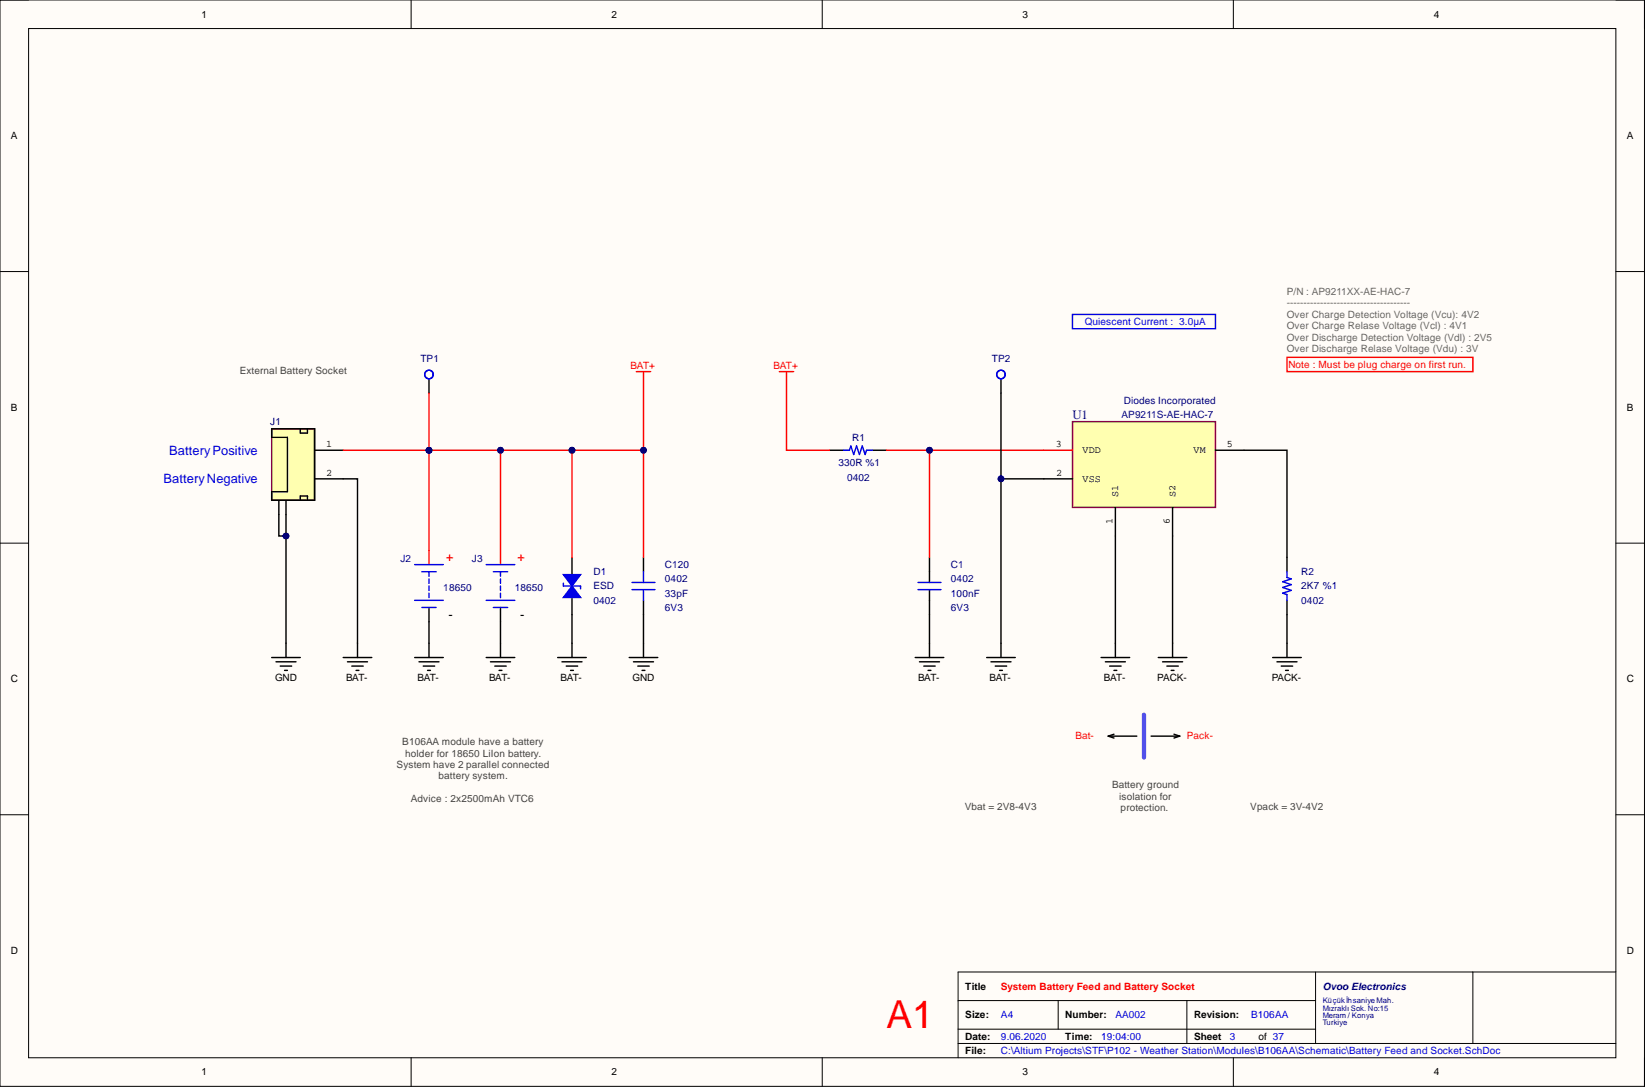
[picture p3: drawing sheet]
<svg xmlns="http://www.w3.org/2000/svg" width="292mm" height="193mm" viewBox="0 0 292 193" stroke-linecap="round" stroke-linejoin="round" font-family="sans-serif">
<path d="M0 0h292v192.9h-292z" fill-rule="evenodd" fill="#fffcf8"/>
<path d="M0 0h292v192.9h-292z" fill="none" stroke="#000" stroke-width=".18"/>
<path d="M5.1 5.1h281.8v182.7h-281.8z" fill-rule="evenodd" fill="#fffcf8"/>
<g fill="none" stroke="#000" stroke-width=".18">
<path d="M0 0h5.1M73 0v5.1M146 0v5.1M219 0v5.1M286.9 0h5.1v5.1M5.1 5.1h281.8v182.7h-281.8zM0 48.2h5.1M286.9 48.2h5.1M0 96.4h5.1M286.9 96.4h5.1M0 144.6h5.1M286.9 144.6h5.1"/>
<path d="M170.1 177.6h63.5M187.9 177.6v5.1M210.8 177.6v7.6M233.6 172.6v12.6M261.5 172.6v12.6M286.9 172.6h-116.8v15.2M73 187.8v5.1M146 187.8v5.1M170.1 185.2h116.8M170.1 182.7h63.5M219 187.8v5.1M292 187.8v5.1"/>
</g>
<path d="M113 66h2.5M114.3 66v2.5" fill="none" stroke="#f00" stroke-width=".25"/>
<path d="M175.2 116.7h5.1M176 117.5h3.5M176.7 118.2h2.1M177.5 119h.5M177.7 114.2v2.5" fill="none" stroke="#000" stroke-width=".25"/>
<path d="M190.4 74.9h25.4v15.2h-25.4z" fill-rule="evenodd" fill="#ffffb0"/>
<path d="M190.4 74.9h25.4v15.2h-25.4z" fill="none" stroke="#800000" stroke-width=".25"/>
<g fill="none" stroke="#000" stroke-width=".25">
<path d="M147.3 79.9h2.5M154.9 79.9h2.5M215.8 79.9h5.1M49.5 88.8v2.5M50.8 88.8v2.5M165 99v4.4M185.4 85h5M198.1 90.1v5.1M208.2 90.1v5.1M228.5 99v2.5M73.6 116.7h5.1M74.4 117.5h3.6"/>
<path d="M75.2 118.2h2M75.9 119h.5M76.2 114.2v2.5M86.3 116.7h5.1M87.1 117.5h3.5M87.9 118.2h2M88.6 119h.5M88.9 114.2v2.5M99 116.7h5.1M99.8 117.5h3.5M100.6 118.2h2M101.3 119h.5"/>
<path d="M101.6 114.2v2.5M162.5 116.7h5.1M163.3 117.5h3.5M164 118.2h2.1M164.8 119h.5M165 104.7v4.4M165 114.2v2.5M195.5 116.7h5.1M196.3 117.5h3.5M197 118.2h2.1M197.8 119h.5M198.1 114.2v2.5"/>
<path d="M205.7 116.7h5.1M206.4 117.5h3.6M207.2 118.2h2M208 119h.5M208.2 114.2v2.5M226 116.7h5.1M226.7 117.5h3.6M227.5 118.2h2M228.3 119h.5M228.5 106.6v2.5M228.5 114.2v2.5M196.8 130.7h5.1"/>
<path d="M196.8 130.7l1 .3M197.8 130.3l-1 .4M204.4 130.7h5.1M208.5 130.3l1 .4M209.5 130.7l-1 .3"/>
</g>
<path d="M185.4 79.9h5M228.5 63.4h33v2.6h-33z" fill="none" stroke="#f00" stroke-width=".25"/>
<path d="M203.1 126.9v7.6" fill="none" stroke="#90f" stroke-width=".76"/>
<path d="M149.8 79.9h1l.3-.7 .5 1.5 .5-1.5 .5 1.5 .5-1.5 .5 1.5 .3-.8h1M163 104.7h4.1M163 103.4h4.1M228.5 101.5v1l.8 .3-1.5 .5 1.5 .5-1.5 .5 1.5 .5-1.5 .5 .7 .3v1" fill="none" stroke="#00f" stroke-width=".25"/>
<path d="M48.2 76.1h7.7v12.7h-7.7z" fill-rule="evenodd" fill="#ffffb0"/>
<path d="M48.2 76.1h7.7v12.7h-7.7z" fill="none" stroke="#800000" stroke-width=".25"/>
<g fill="none" stroke="#000" stroke-width=".25">
<path d="M48.2 76.1h7.7v12.7h-7.7v-1.5h2.8v-9.7h-2.8zM53.3 76.1v.8h1.3v-.8M55.9 79.9h5M53.3 88.8v-.8h1.3v.8M55.9 85h5M101.6 99v4M48.2 116.7h5.1M49 117.5h3.6M49.8 118.2h2M50.5 119h.5M50.8 114.2v2.5M60.9 116.7h5.1"/>
<path d="M61.7 117.5h3.6M62.5 118.2h2M63.2 119h.5M63.5 114.2v2.5M76.2 107.8v2.6M88.9 107.8v2.6M101.6 105.1v4"/>
</g>
<path d="M76.2 97.7v2.5M88.9 97.7v2.5" fill="none" stroke="#f00" stroke-width=".25"/>
<g fill="none" stroke="#00f" stroke-width=".25">
<path d="M73.6 100.2h5.1M73.6 106.6h5.1M74.9 101.5h2.5M74.9 107.8h2.5M76.2 101.5v.8M76.2 102.8v.8M76.2 104v.8M76.2 105.3v.8M86.3 100.2h5.1M86.3 106.6h5.1M87.6 101.5h2.5M87.6 107.8h2.5"/>
<path d="M88.9 101.5v.8M88.9 102.8v.8M88.9 104v.8M88.9 105.3v.8M100 104h3.1"/>
</g>
<path d="M101.6 104l1.5 2.1h-3.1z" fill="#00f"/>
<path d="M100 103.5v.5M101.6 104l1.5 2.1h-3.1zM103.1 104v.5" fill="none" stroke="#00f" stroke-width=".25"/>
<path d="M100 102h3.1l-1.5 2z" fill="#00f"/>
<g fill="none" stroke="#00f" stroke-width=".25">
<path d="M190.4 55.8h25.4v2.6h-25.4zM100 102h3.1l-1.5 2zM112.2 103.4h4.1M112.2 104.7h4.1M114.3 101.5v1.9M114.3 104.7v1.9"/>
<circle cx="76.2" cy="66.5" r=".76"/>
<circle cx="177.7" cy="66.5" r=".76"/>
</g>
<path d="M138.4 66h2.5M139.7 66v2.5" fill="none" stroke="#f00" stroke-width=".25"/>
<path d="M76.2 67.2v2.6M177.7 67.2v2.6M49.5 91.3v3.9h1.3M114.3 99v2.5M208.2 95.2v19M111.7 116.7h5.1M112.5 117.5h3.5M113.2 118.2h2.1M114 119h.5M114.3 106.6v2.5M114.3 114.2v2.5" fill="none" stroke="#000" stroke-width=".25"/>
<circle cx="50.8" cy="95.2" r=".51" fill="#000080"/>
<circle cx="50.8" cy="95.2" r=".51" fill="none" stroke="#000080" stroke-width=".18"/>
<path d="M60.9 85h2.6v29.2" fill="none" stroke="#000" stroke-width=".25"/>
<path d="M60.9 79.9h15.3" fill="none" stroke="#f00" stroke-width=".25"/>
<circle cx="76.2" cy="79.9" r=".51" fill="#000080"/>
<circle cx="76.2" cy="79.9" r=".51" fill="none" stroke="#000080" stroke-width=".18"/>
<path d="M76.2 79.9h25.4" fill="none" stroke="#f00" stroke-width=".25"/>
<circle cx="76.2" cy="79.9" r=".51" fill="#000080"/>
<circle cx="76.2" cy="79.9" r=".51" fill="none" stroke="#000080" stroke-width=".18"/>
<circle cx="88.9" cy="79.9" r=".51" fill="#000080"/>
<circle cx="88.9" cy="79.9" r=".51" fill="none" stroke="#000080" stroke-width=".18"/>
<circle cx="101.6" cy="79.9" r=".51" fill="#000080"/>
<circle cx="101.6" cy="79.9" r=".51" fill="none" stroke="#000080" stroke-width=".18"/>
<path d="M114.3 68.5v11.4h-12.7" fill="none" stroke="#f00" stroke-width=".25"/>
<circle cx="101.6" cy="79.9" r=".51" fill="#000080"/>
<circle cx="101.6" cy="79.9" r=".51" fill="none" stroke="#000080" stroke-width=".18"/>
<circle cx="114.3" cy="79.9" r=".51" fill="#000080"/>
<circle cx="114.3" cy="79.9" r=".51" fill="none" stroke="#000080" stroke-width=".18"/>
<path d="M139.7 68.5v11.4h7.6M157.4 79.9h28" fill="none" stroke="#f00" stroke-width=".25"/>
<circle cx="165" cy="79.9" r=".51" fill="#000080"/>
<circle cx="165" cy="79.9" r=".51" fill="none" stroke="#000080" stroke-width=".18"/>
<path d="M185.4 85h-7.7v29.2" fill="none" stroke="#000" stroke-width=".25"/>
<circle cx="177.7" cy="85" r=".51" fill="#000080"/>
<circle cx="177.7" cy="85" r=".51" fill="none" stroke="#000080" stroke-width=".18"/>
<path d="M220.9 79.9h7.6v19.1M50.8 91.3v22.9" fill="none" stroke="#000" stroke-width=".25"/>
<circle cx="50.8" cy="95.2" r=".51" fill="#000080"/>
<circle cx="50.8" cy="95.2" r=".51" fill="none" stroke="#000080" stroke-width=".18"/>
<path d="M76.2 110.4v3.8" fill="none" stroke="#000" stroke-width=".25"/>
<path d="M76.2 79.9v17.8" fill="none" stroke="#f00" stroke-width=".25"/>
<circle cx="76.2" cy="79.9" r=".51" fill="#000080"/>
<circle cx="76.2" cy="79.9" r=".51" fill="none" stroke="#000080" stroke-width=".18"/>
<path d="M76.2 69.8v10.1" fill="none" stroke="#f00" stroke-width=".25"/>
<circle cx="76.2" cy="79.9" r=".51" fill="#000080"/>
<circle cx="76.2" cy="79.9" r=".51" fill="none" stroke="#000080" stroke-width=".18"/>
<path d="M88.9 110.4v3.8" fill="none" stroke="#000" stroke-width=".25"/>
<path d="M88.9 79.9v17.8" fill="none" stroke="#f00" stroke-width=".25"/>
<circle cx="88.9" cy="79.9" r=".51" fill="#000080"/>
<circle cx="88.9" cy="79.9" r=".51" fill="none" stroke="#000080" stroke-width=".18"/>
<path d="M101.6 109.1v5.1" fill="none" stroke="#000" stroke-width=".25"/>
<path d="M101.6 79.9v19.1" fill="none" stroke="#f00" stroke-width=".25"/>
<circle cx="101.6" cy="79.9" r=".51" fill="#000080"/>
<circle cx="101.6" cy="79.9" r=".51" fill="none" stroke="#000080" stroke-width=".18"/>
<path d="M114.3 109.1v5.1M165 109.1v5.1" fill="none" stroke="#000" stroke-width=".25"/>
<path d="M165 79.9v19.1" fill="none" stroke="#f00" stroke-width=".25"/>
<circle cx="165" cy="79.9" r=".51" fill="#000080"/>
<circle cx="165" cy="79.9" r=".51" fill="none" stroke="#000080" stroke-width=".18"/>
<path d="M177.7 69.8v15.2" fill="none" stroke="#000" stroke-width=".25"/>
<circle cx="177.7" cy="85" r=".51" fill="#000080"/>
<circle cx="177.7" cy="85" r=".51" fill="none" stroke="#000080" stroke-width=".18"/>
<path d="M198.1 95.2v19M228.5 109.1v5.1" fill="none" stroke="#000" stroke-width=".25"/>
<path d="M114.3 79.9v19.1" fill="none" stroke="#f00" stroke-width=".25"/>
<circle cx="114.3" cy="79.9" r=".51" fill="#000080"/>
<circle cx="114.3" cy="79.9" r=".51" fill="none" stroke="#000080" stroke-width=".18"/>
<text font-size="6.9" fill="#f00" x="157.4" y="182.5">A1</text>
<text font-size="2.3" fill="#000080" x="190.4" y="74.3">U1</text>
<g font-size="2.3" fill="#00f">
<text x="30" y="80.7">BatteryPositive</text>
<text x="29" y="85.8">BatteryNegative</text>
</g>
<g font-size="2.3" fill="#f00">
<text x="79.2" y="98.4" transform="rotate(90 79.2 98.4)">+</text>
<text x="91.9" y="98.4" transform="rotate(90 91.9 98.4)">+</text>
</g>
<g font-size="2.3">
<text x="79.6" y="109.9">-</text>
<text x="92.3" y="109.9">-</text>
</g>
<g font-size="1.8">
<text x="35.8" y="3.1">1</text>
<text x="108.6" y="3.1">2</text>
<text x="181.6" y="3.1">3</text>
<text x="254.6" y="3.1">4</text>
<text x="1.9" y="24.7">A</text>
<text x="288.9" y="24.7">A</text>
<text x="1.9" y="72.9">B</text>
<text x="288.9" y="72.9">B</text>
<text x="57.9" y="79.4">1</text>
<text x="187.5" y="79.4">3</text>
<text x="192.2" y="80.4">VDD</text>
<text x="211.9" y="80.4">VM</text>
<text x="217.9" y="79.4">5</text>
<text x="57.9" y="84.5">2</text>
<text x="187.6" y="84.5">2</text>
<text x="192.2" y="85.5">VSS</text>
<text x="198.6" y="88.3" transform="rotate(-90 198.6 88.3)">S1</text>
<text x="208.7" y="88.3" transform="rotate(-90 208.7 88.3)">S2</text>
<text x="197.5" y="93" transform="rotate(-90 197.5 93)">1</text>
<text x="207.7" y="93" transform="rotate(-90 207.7 93)">6</text>
<text x="1.9" y="121.1">C</text>
<text x="48.8" y="120.9">GND</text>
<text x="61.4" y="120.9">BAT-</text>
<text x="74.1" y="120.9">BAT-</text>
<text x="86.8" y="120.9">BAT-</text>
<text x="99.5" y="120.9">BAT-</text>
<text x="112.3" y="120.9">GND</text>
<text x="163" y="120.9">BAT-</text>
<text x="175.7" y="120.9">BAT-</text>
<text x="196" y="120.9">BAT-</text>
<text x="205.5" y="120.9">PACK-</text>
<text x="225.8" y="120.9">PACK-</text>
<text x="288.9" y="121.1">C</text>
<text x="1.9" y="169.3">D</text>
<text x="288.9" y="169.3">D</text>
<text x="171.4" y="175.7">Title</text>
<text x="171.4" y="180.8">Size:</text>
<text x="171.4" y="184.6">Date:</text>
<text x="189.2" y="180.8">Number:</text>
<text x="189.2" y="184.6">Time:</text>
<text x="212" y="180.8">Revision:</text>
<text x="212" y="184.6">Sheet</text>
<text x="223.4" y="184.6">of 37</text>
<text x="35.8" y="190.9">1</text>
<text x="108.6" y="190.9">2</text>
<text x="171.4" y="187.1">File:</text>
<text x="181.6" y="190.9">3</text>
<text x="254.6" y="190.9">4</text>
</g>
<g font-size="1.8" fill="#666">
<text x="228.5" y="52.4">P/N : AP9211XX-AE-HAC-7</text>
<text x="228.5" y="54.4">-------------------------------------</text>
<text x="228.5" y="56.4">Over Charge Detection Voltage (Vcu): 4V2</text>
<text x="228.5" y="58.4">Over Charge Relase Voltage (Vcl) : 4V1</text>
<text x="228.5" y="60.5">Over Discharge Detection Voltage (Vdl) : 2V5</text>
<text x="228.5" y="62.5">Over Discharge Relase Voltage (Vdu) : 3V</text>
</g>
<g font-size="1.8" fill="#00f">
<text x="192.6" y="57.7">Quiescent Current : 3.0µA</text>
<text x="177.7" y="184.6">9.06.2020</text>
<text x="177.7" y="180.8">A4</text>
<text x="195.5" y="184.6">19:04:00</text>
<text x="198.1" y="180.8">AA002</text>
<text x="218.4" y="184.6">3</text>
<text x="222.2" y="180.8">B106AA</text>
<text x="177.7" y="187.1">C:\Altium Projects\STF\P102 - Weather Station\Modules\B106AA\Schematic\Battery Feed and Socket.SchDoc</text>
</g>
<g font-size="1.8" fill="#000080">
<text x="74.7" y="64.3">TP1</text>
<text x="176.1" y="64.3">TP2</text>
<text x="199.6" y="71.6">Diodes Incorporated</text>
<text x="48" y="75.4">J1</text>
<text x="199.2" y="74.2">AP9211S-AE-HAC-7</text>
<text x="148.9" y="82.8">330R %1</text>
<text x="151.3" y="78.2">R1</text>
<text x="150.4" y="85.3">0402</text>
<text x="71.1" y="99.8">J2</text>
<text x="83.8" y="99.8">J3</text>
<text x="118.1" y="100.8">C120</text>
<text x="168.9" y="100.8">C1</text>
<text x="78.7" y="104.9">18650</text>
<text x="91.4" y="104.9">18650</text>
<text x="105.4" y="107.2">0402</text>
<text x="105.4" y="104.6">ESD</text>
<text x="105.4" y="102.1">D1</text>
<text x="118.1" y="103.4">0402</text>
<text x="118.1" y="105.9">33pF</text>
<text x="168.9" y="103.4">0402</text>
<text x="168.9" y="105.9">100nF</text>
<text x="231.1" y="104.6">2K7 %1</text>
<text x="231.1" y="107.2">0402</text>
<text x="231.1" y="102.1">R2</text>
<text x="118.1" y="108.4">6V3</text>
<text x="168.9" y="108.4">6V3</text>
<text x="234.9" y="175.7">Ovoo Electronics</text>
</g>
<g font-size="1.8" fill="#f00">
<text x="112" y="65.5">BAT+</text>
<text x="137.4" y="65.5">BAT+</text>
<text x="228.8" y="65.3">Note : Must be plug charge on first run.</text>
<text x="190.9" y="131.3">Bat-</text>
<text x="210.8" y="131.3">Pack-</text>
<text x="177.7" y="175.7">System Battery Feed and Battery Socket</text>
</g>
<g font-size="1.8" fill="#434343">
<text x="42.6" y="66.3">External Battery Socket</text>
<text x="70.4" y="136.3">System have 2 parallel connected</text>
<text x="71.4" y="132.3">B106AA module have a battery</text>
<text x="71.9" y="134.3">holder for 18650 LiIon battery.</text>
<text x="73" y="142.4">Advice : 2x2500mAh VTC6</text>
<text x="77.9" y="138.4">battery system.</text>
<text x="171.3" y="143.7">Vbat = 2V8-4V3</text>
<text x="197.5" y="139.9">Battery ground</text>
<text x="198.7" y="141.9">isolation for</text>
<text x="199" y="144">protection.</text>
<text x="222" y="143.7">Vpack = 3V-4V2</text>
</g>
<g font-size="1.4" fill="#000080">
<text x="234.9" y="178.1">Küçükİhsaniye Mah.</text>
<text x="234.9" y="179.4">Mızraklı Sok. No:15</text>
<text x="234.9" y="180.7">Meram / Konya</text>
<text x="234.9" y="181.9">Turkiye</text>
</g>
</svg>
